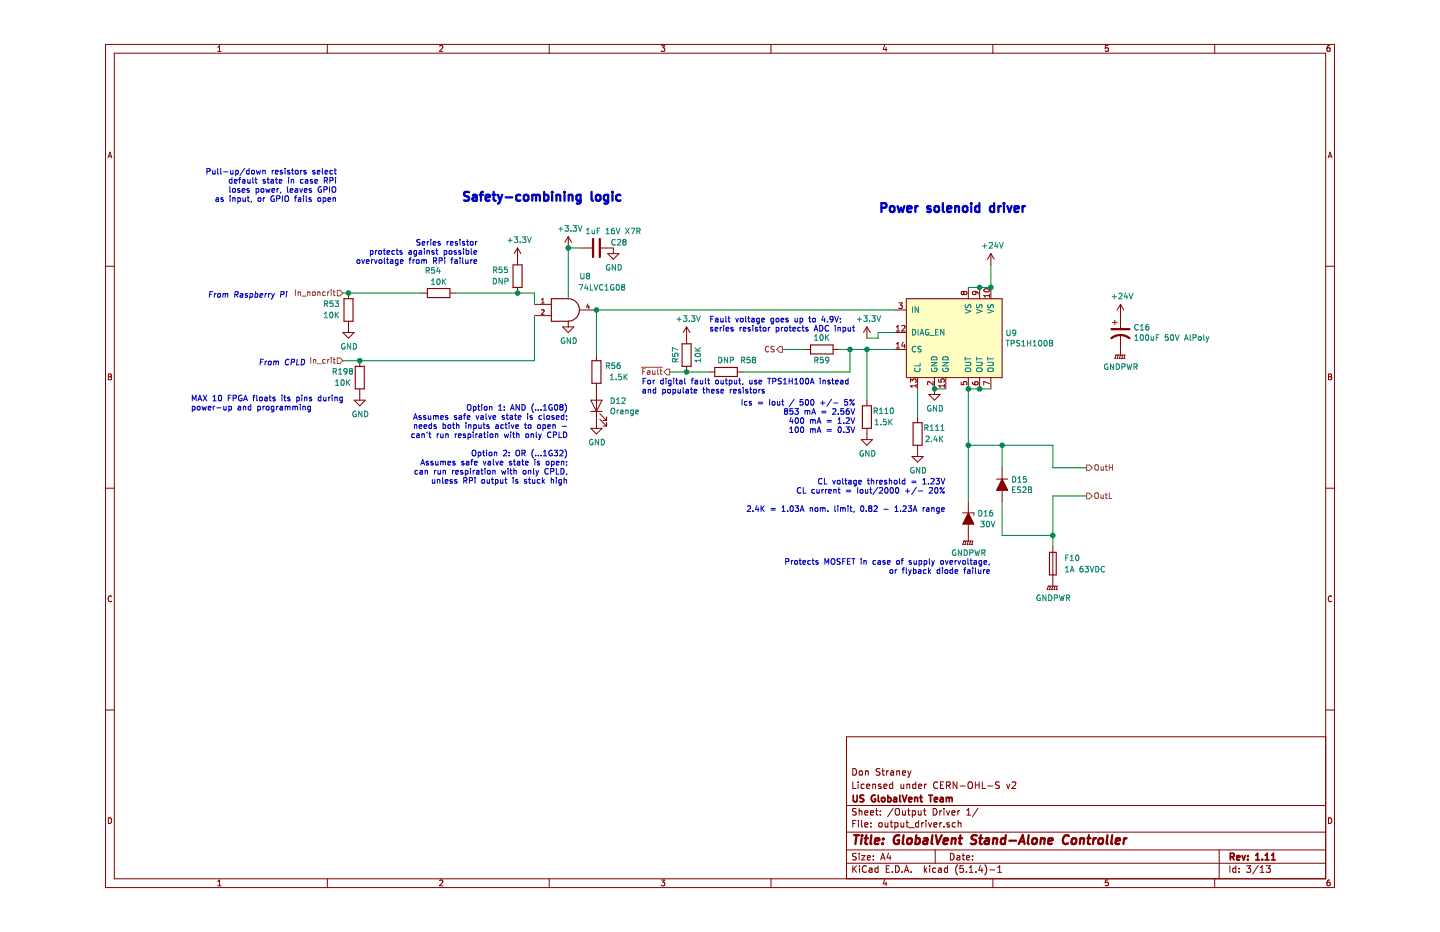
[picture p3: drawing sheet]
EESchema Schematic File Version 4
LIBS:RPi_cape-cache
EELAYER 30 0
EELAYER END
$Descr A4 11693 8268
encoding utf-8
Sheet 8 13
Title "GlobalVent Stand-Alone Controller"
Date ""
Rev "1.11"
Comp "US GlobalVent Team"
Comment1 "Licensed under CERN-OHL-S v2"
Comment2 "Don Straney"
Comment3 ""
Comment4 ""
$EndDescr
$Comp
L Device:D_Zener_ALT D?
U 1 1
P 8050 4600
AR Path="/5E90C94B" Ref="D?"  Part="1" 
AR Path="/5E8AFE9D/5E90C94B" Ref="D?"  Part="1" 
AR Path="/5E8FBD97/5E90C94B" Ref="D16"  Part="1" 
AR Path="/5E8DEDC0/5E90C94B" Ref="D25"  Part="1" 
AR Path="/5E8DFCAD/5E90C94B" Ref="D30"  Part="1" 
AR Path="/5E8E0754/5E90C94B" Ref="D35"  Part="1" 
F 0 "D35" V 8004 4679 50  0000 L CNN
F 1 "30V" V 8100 4700 50  0000 L CNN
F 2 "Ventilator:D_SMA" H 8050 4600 50  0001 C CNN
F 3 "~" H 8050 4600 50  0001 C CNN
F 4 "Vishay" H 8050 4600 50  0001 C CNN "Manufacturer"
F 5 "SMAJ30A-E3/61" H 8050 4600 50  0001 C CNN "Part Number"
	1    8050 4600
	0    1    1    0   
$EndComp
$Comp
L Device:D_ALT D15
U 1 1
P 8350 4300
AR Path="/5E8FBD97/5E90D582" Ref="D15"  Part="1" 
AR Path="/5E8DEDC0/5E90D582" Ref="D24"  Part="1" 
AR Path="/5E8DFCAD/5E90D582" Ref="D29"  Part="1" 
AR Path="/5E8E0754/5E90D582" Ref="D34"  Part="1" 
F 0 "D34" V 8304 4379 50  0000 L CNN
F 1 "ES2B" V 8395 4379 50  0000 L CNN
F 2 "Ventilator:D_SMA" H 8350 4300 50  0001 C CNN
F 3 "~" H 8350 4300 50  0001 C CNN
F 4 "Vishay" H 8350 4300 50  0001 C CNN "Manufacturer"
F 5 "ES2G-E3/52T" H 8350 4300 50  0001 C CNN "Part Number"
	1    8350 4300
	0    1    1    0   
$EndComp
Wire Wire Line
	8050 4450 8050 3950
$Comp
L power:GNDPWR #PWR0112
U 1 1
P 8050 4750
AR Path="/5E8FBD97/5E880DD0" Ref="#PWR0112"  Part="1" 
AR Path="/5E8DEDC0/5E880DD0" Ref="#PWR0176"  Part="1" 
AR Path="/5E8DFCAD/5E880DD0" Ref="#PWR0189"  Part="1" 
AR Path="/5E8E0754/5E880DD0" Ref="#PWR0202"  Part="1" 
F 0 "#PWR0202" H 8050 4550 50  0001 C CNN
F 1 "GNDPWR" H 8054 4596 50  0000 C CNN
F 2 "" H 8050 4700 50  0001 C CNN
F 3 "" H 8050 4700 50  0001 C CNN
	1    8050 4750
	1    0    0    -1  
$EndComp
$Comp
L power:+24V #PWR0110
U 1 1
P 8250 2350
AR Path="/5E8FBD97/5E8842DE" Ref="#PWR0110"  Part="1" 
AR Path="/5E8DEDC0/5E8842DE" Ref="#PWR0174"  Part="1" 
AR Path="/5E8DFCAD/5E8842DE" Ref="#PWR0187"  Part="1" 
AR Path="/5E8E0754/5E8842DE" Ref="#PWR0200"  Part="1" 
F 0 "#PWR0200" H 8250 2200 50  0001 C CNN
F 1 "+24V" H 8265 2523 50  0000 C CNN
F 2 "" H 8250 2350 50  0001 C CNN
F 3 "" H 8250 2350 50  0001 C CNN
	1    8250 2350
	1    0    0    -1  
$EndComp
Wire Wire Line
	8800 3950 8350 3950
Wire Wire Line
	8350 4150 8350 3950
Wire Wire Line
	8350 4450 8350 4750
Wire Wire Line
	8350 4750 8800 4750
Text Notes 8250 5100 2    50   ~ 0
Protects MOSFET in case of supply overvoltage,\nor flyback diode failure
Text HLabel 2500 2600 0    50   Input ~ 0
In_noncrit
Text HLabel 9100 4150 2    50   Output ~ 0
OutH
Text HLabel 9100 4400 2    50   Output ~ 0
OutL
Wire Wire Line
	9100 4150 8800 4150
Wire Wire Line
	8800 4150 8800 3950
Wire Wire Line
	9100 4400 8800 4400
Wire Wire Line
	8800 4400 8800 4750
Text HLabel 2500 3200 0    50   Input ~ 0
In_crit
$Comp
L 74xGxx:74LVC1G08 U8
U 1 1
P 4500 2750
AR Path="/5E8FBD97/5EA15643" Ref="U8"  Part="1" 
AR Path="/5E8E0754/5EA15643" Ref="U22"  Part="1" 
AR Path="/5E8DFCAD/5EA15643" Ref="U20"  Part="1" 
AR Path="/5E8DEDC0/5EA15643" Ref="U18"  Part="1" 
F 0 "U22" H 4650 3050 50  0000 C CNN
F 1 "74LVC1G08" H 4800 2950 50  0000 C CNN
F 2 "Ventilator:SOT-23-5" H 4500 2750 50  0001 C CNN
F 3 "" H 4500 2750 50  0001 C CNN
F 4 "Texas Instruments" H 4500 2750 50  0001 C CNN "Manufacturer"
F 5 "SN74LVC1G08DBVR" H 4500 2750 50  0001 C CNN "Part Number"
	1    4500 2750
	1    0    0    -1  
$EndComp
$Comp
L power:GND #PWR0103
U 1 1
P 4500 2850
AR Path="/5E8FBD97/5EA17709" Ref="#PWR0103"  Part="1" 
AR Path="/5E8DEDC0/5EA17709" Ref="#PWR0167"  Part="1" 
AR Path="/5E8DFCAD/5EA17709" Ref="#PWR0180"  Part="1" 
AR Path="/5E8E0754/5EA17709" Ref="#PWR0193"  Part="1" 
F 0 "#PWR0193" H 4500 2600 50  0001 C CNN
F 1 "GND" H 4505 2677 50  0000 C CNN
F 2 "" H 4500 2850 50  0001 C CNN
F 3 "" H 4500 2850 50  0001 C CNN
	1    4500 2850
	1    0    0    -1  
$EndComp
$Comp
L power:+3.3V #PWR0102
U 1 1
P 4500 2200
AR Path="/5E8FBD97/5EA197B0" Ref="#PWR0102"  Part="1" 
AR Path="/5E8E0754/5EA197B0" Ref="#PWR0192"  Part="1" 
AR Path="/5E8DFCAD/5EA197B0" Ref="#PWR0179"  Part="1" 
AR Path="/5E8DEDC0/5EA197B0" Ref="#PWR0166"  Part="1" 
F 0 "#PWR0192" H 4500 2050 50  0001 C CNN
F 1 "+3.3V" H 4515 2373 50  0000 C CNN
F 2 "" H 4500 2200 50  0001 C CNN
F 3 "" H 4500 2200 50  0001 C CNN
	1    4500 2200
	1    0    0    -1  
$EndComp
$Comp
L power:GND #PWR?
U 1 1
P 4900 2200
AR Path="/5EA25A46" Ref="#PWR?"  Part="1" 
AR Path="/5E8AFE9D/5EA25A46" Ref="#PWR?"  Part="1" 
AR Path="/5E8FBD97/5EA25A46" Ref="#PWR0105"  Part="1" 
AR Path="/5E8E0754/5EA25A46" Ref="#PWR0195"  Part="1" 
AR Path="/5E8DFCAD/5EA25A46" Ref="#PWR0182"  Part="1" 
AR Path="/5E8DEDC0/5EA25A46" Ref="#PWR0169"  Part="1" 
F 0 "#PWR0195" H 4900 1950 50  0001 C CNN
F 1 "GND" H 4905 2027 50  0000 C CNN
F 2 "" H 4900 2200 50  0001 C CNN
F 3 "" H 4900 2200 50  0001 C CNN
	1    4900 2200
	1    0    0    -1  
$EndComp
$Comp
L Device:C C?
U 1 1
P 4750 2200
AR Path="/5EA25A4C" Ref="C?"  Part="1" 
AR Path="/5E8AFE9D/5EA25A4C" Ref="C?"  Part="1" 
AR Path="/5E8FBD97/5EA25A4C" Ref="C28"  Part="1" 
AR Path="/5E8E0754/5EA25A4C" Ref="C54"  Part="1" 
AR Path="/5E8DFCAD/5EA25A4C" Ref="C51"  Part="1" 
AR Path="/5E8DEDC0/5EA25A4C" Ref="C48"  Part="1" 
F 0 "C54" V 4700 2400 50  0000 C CNN
F 1 "1uF 16V X7R" V 4600 2350 50  0000 C CNN
F 2 "Capacitor_SMD:C_0805_2012Metric" H 4788 2050 50  0001 C CNN
F 3 "~" H 4750 2200 50  0001 C CNN
F 4 "Kemet" H 4750 2200 50  0001 C CNN "Manufacturer"
F 5 "C0805C105K4RACTU" H 4750 2200 50  0001 C CNN "Part Number"
	1    4750 2200
	0    1    1    0   
$EndComp
Wire Wire Line
	4500 2650 4500 2200
Connection ~ 4500 2200
Wire Wire Line
	2550 2600 2500 2600
Text Notes 1300 2650 0    50   Italic 0
From Raspberry Pi
Text Notes 1750 3250 0    50   Italic 0
From CPLD
Wire Wire Line
	4500 2200 4600 2200
Text Notes 3700 2350 2    50   ~ 0
Series resistor\nprotects against possible\novervoltage from RPi failure
Text Notes 4500 4300 2    50   ~ 0
Option 1: AND (...1G08)\nAssumes safe valve state is closed;\nneeds both inputs active to open -\ncan't run respiration with only CPLD\n\nOption 2: OR (...1G32)\nAssumes safe valve state is open;\ncan run respiration with only CPLD,\nunless RPi output is stuck high
Text Notes 3550 1800 0    79   ~ 16
Safety-combining logic
Text Notes 7250 1900 0    79   ~ 16
Power solenoid driver
$Comp
L Device:R R?
U 1 1
P 2550 2750
AR Path="/5EAB3FCE" Ref="R?"  Part="1" 
AR Path="/5E8AFE9D/5EAB3FCE" Ref="R?"  Part="1" 
AR Path="/5E8FBD97/5EAB3FCE" Ref="R53"  Part="1" 
AR Path="/5E8DEDC0/5EAB3FCE" Ref="R106"  Part="1" 
AR Path="/5E8DFCAD/5EAB3FCE" Ref="R113"  Part="1" 
AR Path="/5E8E0754/5EAB3FCE" Ref="R120"  Part="1" 
F 0 "R120" H 2700 2700 50  0000 C CNN
F 1 "10K" H 2700 2800 50  0000 C CNN
F 2 "Resistor_SMD:R_1206_3216Metric" V 2480 2750 50  0001 C CNN
F 3 "~" H 2550 2750 50  0001 C CNN
F 4 "KOA Speer" H 2550 2750 50  0001 C CNN "Manufacturer"
F 5 "RK73H2BTTD1002F" H 2550 2750 50  0001 C CNN "Part Number"
	1    2550 2750
	-1   0    0    1   
$EndComp
Connection ~ 2550 2600
$Comp
L power:GND #PWR0100
U 1 1
P 2550 2900
AR Path="/5E8FBD97/5EAB68F6" Ref="#PWR0100"  Part="1" 
AR Path="/5E8DEDC0/5EAB68F6" Ref="#PWR0164"  Part="1" 
AR Path="/5E8DFCAD/5EAB68F6" Ref="#PWR0177"  Part="1" 
AR Path="/5E8E0754/5EAB68F6" Ref="#PWR0190"  Part="1" 
F 0 "#PWR0190" H 2550 2650 50  0001 C CNN
F 1 "GND" H 2555 2727 50  0000 C CNN
F 2 "" H 2550 2900 50  0001 C CNN
F 3 "" H 2550 2900 50  0001 C CNN
	1    2550 2900
	1    0    0    -1  
$EndComp
Wire Wire Line
	4200 2800 4200 3200
Text Notes 2450 1800 2    50   ~ 0
Pull-up/down resistors select\ndefault state in case RPi\nloses power, leaves GPIO\nas input, or GPIO fails open
$Comp
L Device:R R?
U 1 1
P 4050 2450
AR Path="/5EB47B74" Ref="R?"  Part="1" 
AR Path="/5E8AFE9D/5EB47B74" Ref="R?"  Part="1" 
AR Path="/5E8FBD97/5EB47B74" Ref="R55"  Part="1" 
AR Path="/5E8DEDC0/5EB47B74" Ref="R108"  Part="1" 
AR Path="/5E8DFCAD/5EB47B74" Ref="R115"  Part="1" 
AR Path="/5E8E0754/5EB47B74" Ref="R122"  Part="1" 
F 0 "R122" H 4200 2400 50  0000 C CNN
F 1 "DNP" H 4200 2500 50  0000 C CNN
F 2 "Resistor_SMD:R_1206_3216Metric" V 3980 2450 50  0001 C CNN
F 3 "~" H 4050 2450 50  0001 C CNN
F 4 "DNI" H 4050 2450 50  0001 C CNN "DNI"
	1    4050 2450
	-1   0    0    1   
$EndComp
$Comp
L power:+3.3V #PWR0101
U 1 1
P 4050 2300
AR Path="/5E8FBD97/5EB49CAF" Ref="#PWR0101"  Part="1" 
AR Path="/5E8E0754/5EB49CAF" Ref="#PWR0191"  Part="1" 
AR Path="/5E8DFCAD/5EB49CAF" Ref="#PWR0178"  Part="1" 
AR Path="/5E8DEDC0/5EB49CAF" Ref="#PWR0165"  Part="1" 
F 0 "#PWR0191" H 4050 2150 50  0001 C CNN
F 1 "+3.3V" H 4065 2473 50  0000 C CNN
F 2 "" H 4050 2300 50  0001 C CNN
F 3 "" H 4050 2300 50  0001 C CNN
	1    4050 2300
	1    0    0    -1  
$EndComp
$Comp
L Device:R R?
U 1 1
P 3350 2600
AR Path="/5EA292AA" Ref="R?"  Part="1" 
AR Path="/5E8AFE9D/5EA292AA" Ref="R?"  Part="1" 
AR Path="/5E8FBD97/5EA292AA" Ref="R54"  Part="1" 
AR Path="/5E8DEDC0/5EA292AA" Ref="R107"  Part="1" 
AR Path="/5E8DFCAD/5EA292AA" Ref="R114"  Part="1" 
AR Path="/5E8E0754/5EA292AA" Ref="R121"  Part="1" 
F 0 "R121" V 3150 2550 50  0000 C CNN
F 1 "10K" V 3250 2600 50  0000 C CNN
F 2 "Resistor_SMD:R_1206_3216Metric" V 3280 2600 50  0001 C CNN
F 3 "~" H 3350 2600 50  0001 C CNN
F 4 "KOA Speer" H 3350 2600 50  0001 C CNN "Manufacturer"
F 5 "RK73H2BTTD1002F" H 3350 2600 50  0001 C CNN "Part Number"
	1    3350 2600
	0    1    1    0   
$EndComp
Wire Wire Line
	2550 2600 3200 2600
Wire Wire Line
	3500 2600 4050 2600
Wire Wire Line
	4200 2600 4200 2700
Wire Wire Line
	2500 3200 2650 3200
Connection ~ 4050 2600
Wire Wire Line
	4050 2600 4200 2600
$Comp
L Device:LED D?
U 1 1
P 4750 3600
AR Path="/5E8C8865/5F8B2D08" Ref="D?"  Part="1" 
AR Path="/5E8FBD97/5F8B2D08" Ref="D12"  Part="1" 
AR Path="/5E8DEDC0/5F8B2D08" Ref="D21"  Part="1" 
AR Path="/5E8DFCAD/5F8B2D08" Ref="D26"  Part="1" 
AR Path="/5E8E0754/5F8B2D08" Ref="D31"  Part="1" 
F 0 "D31" V 4789 3483 50  0000 R CNN
F 1 "Orange" V 4698 3483 50  0000 R CNN
F 2 "Ventilator:LED_0805_2012Metric" H 4750 3600 50  0001 C CNN
F 3 "~" H 4750 3600 50  0001 C CNN
F 4 "Broadcom" H 4750 3600 50  0001 C CNN "Manufacturer"
F 5 "HSMD-C170" H 4750 3600 50  0001 C CNN "Part Number"
	1    4750 3600
	0    -1   -1   0   
$EndComp
$Comp
L power:GND #PWR?
U 1 1
P 4750 3750
AR Path="/5F8B2D0E" Ref="#PWR?"  Part="1" 
AR Path="/5E8AFE9D/5F8B2D0E" Ref="#PWR?"  Part="1" 
AR Path="/5E8FBD97/5F8B2D0E" Ref="#PWR0104"  Part="1" 
AR Path="/5E8E0754/5F8B2D0E" Ref="#PWR0194"  Part="1" 
AR Path="/5E8DFCAD/5F8B2D0E" Ref="#PWR0181"  Part="1" 
AR Path="/5E8DEDC0/5F8B2D0E" Ref="#PWR0168"  Part="1" 
AR Path="/5E8C8865/5F8B2D0E" Ref="#PWR?"  Part="1" 
F 0 "#PWR0194" H 4750 3500 50  0001 C CNN
F 1 "GND" H 4755 3577 50  0000 C CNN
F 2 "" H 4750 3750 50  0001 C CNN
F 3 "" H 4750 3750 50  0001 C CNN
	1    4750 3750
	1    0    0    -1  
$EndComp
$Comp
L Device:R R?
U 1 1
P 4750 3300
AR Path="/5F8B2D14" Ref="R?"  Part="1" 
AR Path="/5E8AFE9D/5F8B2D14" Ref="R?"  Part="1" 
AR Path="/5E8C8865/5F8B2D14" Ref="R?"  Part="1" 
AR Path="/5E8FBD97/5F8B2D14" Ref="R56"  Part="1" 
AR Path="/5E8DEDC0/5F8B2D14" Ref="R109"  Part="1" 
AR Path="/5E8DFCAD/5F8B2D14" Ref="R116"  Part="1" 
AR Path="/5E8E0754/5F8B2D14" Ref="R123"  Part="1" 
F 0 "R123" H 4600 3250 50  0000 C CNN
F 1 "1.5K" H 4550 3350 50  0000 C CNN
F 2 "Resistor_SMD:R_1206_3216Metric" V 4680 3300 50  0001 C CNN
F 3 "~" H 4750 3300 50  0001 C CNN
F 4 "KOA Speer" H 4750 3300 50  0001 C CNN "Manufacturer"
F 5 "RK73H2BTTD1501F" H 4750 3300 50  0001 C CNN "Part Number"
	1    4750 3300
	-1   0    0    1   
$EndComp
Wire Wire Line
	4750 3150 4750 2750
$Comp
L Device:Fuse F10
U 1 1
P 8800 5000
AR Path="/5E8FBD97/5FA3BD23" Ref="F10"  Part="1" 
AR Path="/5E8DEDC0/5FA3BD23" Ref="F11"  Part="1" 
AR Path="/5E8DFCAD/5FA3BD23" Ref="F12"  Part="1" 
AR Path="/5E8E0754/5FA3BD23" Ref="F13"  Part="1" 
F 0 "F13" H 8900 5050 50  0000 L CNN
F 1 "1A 63VDC" H 8900 4950 50  0000 L CNN
F 2 "Fuse:Fuse_1206_3216Metric" V 8730 5000 50  0001 C CNN
F 3 "~" H 8800 5000 50  0001 C CNN
F 4 "Bourns" H 8800 5000 50  0001 C CNN "Manufacturer"
F 5 "SF-1206FP100-2" H 8800 5000 50  0001 C CNN "Part Number"
	1    8800 5000
	1    0    0    -1  
$EndComp
$Comp
L power:GNDPWR #PWR0111
U 1 1
P 8800 5150
AR Path="/5E8FBD97/5E881F2F" Ref="#PWR0111"  Part="1" 
AR Path="/5E8DEDC0/5E881F2F" Ref="#PWR0175"  Part="1" 
AR Path="/5E8DFCAD/5E881F2F" Ref="#PWR0188"  Part="1" 
AR Path="/5E8E0754/5E881F2F" Ref="#PWR0201"  Part="1" 
F 0 "#PWR0201" H 8800 4950 50  0001 C CNN
F 1 "GNDPWR" H 8804 4996 50  0000 C CNN
F 2 "" H 8800 5100 50  0001 C CNN
F 3 "" H 8800 5100 50  0001 C CNN
	1    8800 5150
	1    0    0    -1  
$EndComp
$Comp
L Device:R R?
U 1 1
P 2650 3350
AR Path="/5F439429" Ref="R?"  Part="1" 
AR Path="/5E8AFE9D/5F439429" Ref="R?"  Part="1" 
AR Path="/5E8FBD97/5F439429" Ref="R198"  Part="1" 
AR Path="/5E8DEDC0/5F439429" Ref="R199"  Part="1" 
AR Path="/5E8DFCAD/5F439429" Ref="R200"  Part="1" 
AR Path="/5E8E0754/5F439429" Ref="R201"  Part="1" 
F 0 "R201" H 2800 3300 50  0000 C CNN
F 1 "10K" H 2800 3400 50  0000 C CNN
F 2 "Resistor_SMD:R_1206_3216Metric" V 2580 3350 50  0001 C CNN
F 3 "~" H 2650 3350 50  0001 C CNN
F 4 "KOA Speer" H 2650 3350 50  0001 C CNN "Manufacturer"
F 5 "RK73H2BTTD1002F" H 2650 3350 50  0001 C CNN "Part Number"
	1    2650 3350
	-1   0    0    1   
$EndComp
Connection ~ 2650 3200
Wire Wire Line
	2650 3200 4200 3200
$Comp
L power:GND #PWR0275
U 1 1
P 2650 3500
AR Path="/5E8FBD97/5F439819" Ref="#PWR0275"  Part="1" 
AR Path="/5E8DEDC0/5F439819" Ref="#PWR0277"  Part="1" 
AR Path="/5E8DFCAD/5F439819" Ref="#PWR0279"  Part="1" 
AR Path="/5E8E0754/5F439819" Ref="#PWR0280"  Part="1" 
F 0 "#PWR0280" H 2650 3250 50  0001 C CNN
F 1 "GND" H 2655 3327 50  0000 C CNN
F 2 "" H 2650 3500 50  0001 C CNN
F 3 "" H 2650 3500 50  0001 C CNN
	1    2650 3500
	1    0    0    -1  
$EndComp
Wire Wire Line
	8800 4750 8800 4850
Connection ~ 8800 4750
Wire Wire Line
	8050 3950 8350 3950
Connection ~ 8350 3950
$Comp
L Ventilator:TPS1H100B U9
U 1 1
P 7900 3000
AR Path="/5E8FBD97/5F780A3D" Ref="U9"  Part="1" 
AR Path="/5E8DEDC0/5F780A3D" Ref="U19"  Part="1" 
AR Path="/5E8DFCAD/5F780A3D" Ref="U21"  Part="1" 
AR Path="/5E8E0754/5F780A3D" Ref="U23"  Part="1" 
F 0 "U23" H 8378 3046 50  0000 L CNN
F 1 "TPS1H100B" H 8378 2955 50  0000 L CNN
F 2 "Ventilator:TSSOP-14-1EP_4.4x5mm_P0.65mm" H 8250 2750 50  0001 C CNN
F 3 "https://www.ti.com/lit/ds/symlink/tps1h100-q1.pdf" H 8250 2750 50  0001 C CNN
F 4 "Texas Instruments" H 7900 3000 50  0001 C CNN "Manufacturer"
F 5 "TPS1H100BQPWPRQ1" H 7900 3000 50  0001 C CNN "Part Number"
	1    7900 3000
	1    0    0    -1  
$EndComp
Wire Wire Line
	8050 3450 8050 3950
Connection ~ 8050 3950
Wire Wire Line
	8150 3450 8050 3450
Connection ~ 8050 3450
Wire Wire Line
	8250 3450 8150 3450
Connection ~ 8150 3450
Wire Wire Line
	8250 2350 8250 2550
Wire Wire Line
	8050 2550 8150 2550
Connection ~ 8250 2550
Connection ~ 8150 2550
Wire Wire Line
	8150 2550 8250 2550
$Comp
L power:GND #PWR?
U 1 1
P 7750 3450
AR Path="/5F787EEC" Ref="#PWR?"  Part="1" 
AR Path="/5E8AFE9D/5F787EEC" Ref="#PWR?"  Part="1" 
AR Path="/5E8FBD97/5F787EEC" Ref="#PWR0106"  Part="1" 
AR Path="/5E8E0754/5F787EEC" Ref="#PWR0199"  Part="1" 
AR Path="/5E8DFCAD/5F787EEC" Ref="#PWR0185"  Part="1" 
AR Path="/5E8DEDC0/5F787EEC" Ref="#PWR0171"  Part="1" 
AR Path="/5E8C8865/5F787EEC" Ref="#PWR?"  Part="1" 
F 0 "#PWR0199" H 7750 3200 50  0001 C CNN
F 1 "GND" H 7755 3277 50  0000 C CNN
F 2 "" H 7750 3450 50  0001 C CNN
F 3 "" H 7750 3450 50  0001 C CNN
	1    7750 3450
	1    0    0    -1  
$EndComp
Wire Wire Line
	7150 3000 7250 3000
Wire Wire Line
	7250 3000 7250 2950
Wire Wire Line
	7750 3450 7850 3450
Connection ~ 7750 3450
$Comp
L Device:R R?
U 1 1
P 7600 3850
AR Path="/5F79579F" Ref="R?"  Part="1" 
AR Path="/5E8AFE9D/5F79579F" Ref="R?"  Part="1" 
AR Path="/5E8C8865/5F79579F" Ref="R?"  Part="1" 
AR Path="/5E8FBD97/5F79579F" Ref="R111"  Part="1" 
AR Path="/5E8DEDC0/5F79579F" Ref="R124"  Part="1" 
AR Path="/5E8DFCAD/5F79579F" Ref="R210"  Part="1" 
AR Path="/5E8E0754/5F79579F" Ref="R215"  Part="1" 
F 0 "R215" H 7450 3800 50  0000 C CNN
F 1 "2.4K" H 7450 3900 50  0000 C CNN
F 2 "Resistor_SMD:R_1206_3216Metric" V 7530 3850 50  0001 C CNN
F 3 "~" H 7600 3850 50  0001 C CNN
F 4 "KOA Speer" H 7600 3850 50  0001 C CNN "Manufacturer"
F 5 "RK73H2BTTD2401F" H 7600 3850 50  0001 C CNN "Part Number"
	1    7600 3850
	-1   0    0    1   
$EndComp
Wire Wire Line
	7600 3700 7600 3450
$Comp
L power:GND #PWR?
U 1 1
P 7600 4000
AR Path="/5F7964D9" Ref="#PWR?"  Part="1" 
AR Path="/5E8AFE9D/5F7964D9" Ref="#PWR?"  Part="1" 
AR Path="/5E8FBD97/5F7964D9" Ref="#PWR0108"  Part="1" 
AR Path="/5E8E0754/5F7964D9" Ref="#PWR0345"  Part="1" 
AR Path="/5E8DFCAD/5F7964D9" Ref="#PWR0196"  Part="1" 
AR Path="/5E8DEDC0/5F7964D9" Ref="#PWR0173"  Part="1" 
AR Path="/5E8C8865/5F7964D9" Ref="#PWR?"  Part="1" 
F 0 "#PWR0345" H 7600 3750 50  0001 C CNN
F 1 "GND" H 7605 3827 50  0000 C CNN
F 2 "" H 7600 4000 50  0001 C CNN
F 3 "" H 7600 4000 50  0001 C CNN
	1    7600 4000
	1    0    0    -1  
$EndComp
Text Notes 7850 4550 2    50   ~ 0
CL voltage threshold = 1.23V\nCL current = Iout/2000 +/- 20%\n\n2.4K = 1.03A nom. limit, 0.82 - 1.23A range
$Comp
L Device:R R?
U 1 1
P 7150 3700
AR Path="/5F7975EB" Ref="R?"  Part="1" 
AR Path="/5E8AFE9D/5F7975EB" Ref="R?"  Part="1" 
AR Path="/5E8C8865/5F7975EB" Ref="R?"  Part="1" 
AR Path="/5E8FBD97/5F7975EB" Ref="R110"  Part="1" 
AR Path="/5E8DEDC0/5F7975EB" Ref="R119"  Part="1" 
AR Path="/5E8DFCAD/5F7975EB" Ref="R209"  Part="1" 
AR Path="/5E8E0754/5F7975EB" Ref="R214"  Part="1" 
F 0 "R214" H 7000 3650 50  0000 C CNN
F 1 "1.5K" H 7000 3750 50  0000 C CNN
F 2 "Resistor_SMD:R_1206_3216Metric" V 7080 3700 50  0001 C CNN
F 3 "~" H 7150 3700 50  0001 C CNN
F 4 "KOA Speer" H 7150 3700 50  0001 C CNN "Manufacturer"
F 5 "RK73H2BTTD1501F" H 7150 3700 50  0001 C CNN "Part Number"
	1    7150 3700
	-1   0    0    1   
$EndComp
$Comp
L power:GND #PWR?
U 1 1
P 7150 3850
AR Path="/5F79842D" Ref="#PWR?"  Part="1" 
AR Path="/5E8AFE9D/5F79842D" Ref="#PWR?"  Part="1" 
AR Path="/5E8FBD97/5F79842D" Ref="#PWR0109"  Part="1" 
AR Path="/5E8E0754/5F79842D" Ref="#PWR0346"  Part="1" 
AR Path="/5E8DFCAD/5F79842D" Ref="#PWR0197"  Part="1" 
AR Path="/5E8DEDC0/5F79842D" Ref="#PWR0183"  Part="1" 
AR Path="/5E8C8865/5F79842D" Ref="#PWR?"  Part="1" 
F 0 "#PWR0346" H 7150 3600 50  0001 C CNN
F 1 "GND" H 7155 3677 50  0000 C CNN
F 2 "" H 7150 3850 50  0001 C CNN
F 3 "" H 7150 3850 50  0001 C CNN
	1    7150 3850
	1    0    0    -1  
$EndComp
Text Notes 7050 3850 2    50   ~ 0
Ics = Iout / 500 +/- 5%\n853 mA = 2.56V\n400 mA = 1.2V\n100 mA = 0.3V
$Comp
L Device:R R?
U 1 1
P 6750 3100
AR Path="/5F7A701D" Ref="R?"  Part="1" 
AR Path="/5E8AFE9D/5F7A701D" Ref="R?"  Part="1" 
AR Path="/5E8C8865/5F7A701D" Ref="R?"  Part="1" 
AR Path="/5E8FBD97/5F7A701D" Ref="R59"  Part="1" 
AR Path="/5E8DEDC0/5F7A701D" Ref="R118"  Part="1" 
AR Path="/5E8DFCAD/5F7A701D" Ref="R208"  Part="1" 
AR Path="/5E8E0754/5F7A701D" Ref="R213"  Part="1" 
F 0 "R213" V 6650 3100 50  0000 C CNN
F 1 "10K" V 6850 3100 50  0000 C CNN
F 2 "Resistor_SMD:R_1206_3216Metric" V 6680 3100 50  0001 C CNN
F 3 "~" H 6750 3100 50  0001 C CNN
F 4 "KOA Speer" H 6750 3100 50  0001 C CNN "Manufacturer"
F 5 "RK73H2BTTD1002F" H 6750 3100 50  0001 C CNN "Part Number"
	1    6750 3100
	0    -1   -1   0   
$EndComp
Wire Wire Line
	6600 3100 6400 3100
Text HLabel 6400 3100 0    50   Output ~ 0
CS
Text Notes 5750 2950 0    50   ~ 0
Fault voltage goes up to 4.9V;\nseries resistor protects ADC input
Wire Wire Line
	6900 3100 7000 3100
Wire Wire Line
	4750 2750 7400 2750
Connection ~ 4750 2750
$Comp
L Device:R R?
U 1 1
P 5900 3300
AR Path="/5F7C8CC4" Ref="R?"  Part="1" 
AR Path="/5E8AFE9D/5F7C8CC4" Ref="R?"  Part="1" 
AR Path="/5E8C8865/5F7C8CC4" Ref="R?"  Part="1" 
AR Path="/5E8FBD97/5F7C8CC4" Ref="R58"  Part="1" 
AR Path="/5E8DEDC0/5F7C8CC4" Ref="R117"  Part="1" 
AR Path="/5E8DFCAD/5F7C8CC4" Ref="R126"  Part="1" 
AR Path="/5E8E0754/5F7C8CC4" Ref="R212"  Part="1" 
F 0 "R212" V 6000 3100 50  0000 C CNN
F 1 "DNP" V 6000 3300 50  0000 C CNN
F 2 "Resistor_SMD:R_1206_3216Metric" V 5830 3300 50  0001 C CNN
F 3 "~" H 5900 3300 50  0001 C CNN
F 4 "DNI" H 5900 3300 50  0001 C CNN "DNI"
	1    5900 3300
	0    -1   -1   0   
$EndComp
$Comp
L Device:R R?
U 1 1
P 5550 3150
AR Path="/5F7C929B" Ref="R?"  Part="1" 
AR Path="/5E8AFE9D/5F7C929B" Ref="R?"  Part="1" 
AR Path="/5E8C8865/5F7C929B" Ref="R?"  Part="1" 
AR Path="/5E8FBD97/5F7C929B" Ref="R57"  Part="1" 
AR Path="/5E8DEDC0/5F7C929B" Ref="R112"  Part="1" 
AR Path="/5E8DFCAD/5F7C929B" Ref="R125"  Part="1" 
AR Path="/5E8E0754/5F7C929B" Ref="R211"  Part="1" 
F 0 "R211" V 5450 3150 50  0000 C CNN
F 1 "10K" V 5650 3150 50  0000 C CNN
F 2 "Resistor_SMD:R_1206_3216Metric" V 5480 3150 50  0001 C CNN
F 3 "~" H 5550 3150 50  0001 C CNN
F 4 "KOA Speer" H 5550 3150 50  0001 C CNN "Manufacturer"
F 5 "RK73H2BTTD1002F" H 5550 3150 50  0001 C CNN "Part Number"
	1    5550 3150
	1    0    0    -1  
$EndComp
$Comp
L power:+3.3V #PWR0170
U 1 1
P 5550 3000
AR Path="/5E8FBD97/5F7C971E" Ref="#PWR0170"  Part="1" 
AR Path="/5E8E0754/5F7C971E" Ref="#PWR0347"  Part="1" 
AR Path="/5E8DFCAD/5F7C971E" Ref="#PWR0198"  Part="1" 
AR Path="/5E8DEDC0/5F7C971E" Ref="#PWR0184"  Part="1" 
F 0 "#PWR0347" H 5550 2850 50  0001 C CNN
F 1 "+3.3V" H 5565 3173 50  0000 C CNN
F 2 "" H 5550 3000 50  0001 C CNN
F 3 "" H 5550 3000 50  0001 C CNN
	1    5550 3000
	1    0    0    -1  
$EndComp
Wire Wire Line
	7000 3300 7000 3100
Connection ~ 7000 3100
Wire Wire Line
	6050 3300 7000 3300
Wire Wire Line
	5750 3300 5550 3300
Text HLabel 5400 3300 0    50   Output ~ 0
~Fault
Wire Wire Line
	5400 3300 5550 3300
Connection ~ 5550 3300
Wire Wire Line
	7000 3100 7150 3100
Wire Wire Line
	7150 3100 7150 3550
Connection ~ 7150 3100
Wire Wire Line
	7150 3100 7400 3100
Text Notes 5150 3500 0    50   ~ 0
For digital fault output, use TPS1H100A instead\nand populate these resistors
$Comp
L Device:CP1 C?
U 1 1
P 9400 2950
AR Path="/5FCCF122" Ref="C?"  Part="1" 
AR Path="/5E8FBD97/5FCCF122" Ref="C16"  Part="1" 
AR Path="/5E8DEDC0/5FCCF122" Ref="C15"  Part="1" 
AR Path="/5E8DFCAD/5FCCF122" Ref="C17"  Part="1" 
AR Path="/5E8E0754/5FCCF122" Ref="C18"  Part="1" 
F 0 "C18" H 9515 2996 50  0000 L CNN
F 1 "100uF 50V AlPoly" H 9515 2905 50  0000 L CNN
F 2 "Capacitor_SMD:CP_Elec_10x10.5" H 9400 2950 50  0001 C CNN
F 3 "~" H 9400 2950 50  0001 C CNN
F 4 "Panasonic" H 9400 2950 50  0001 C CNN "Manufacturer"
F 5 "EEH-ZC1H101P" H 9400 2950 50  0001 C CNN "Part Number"
	1    9400 2950
	1    0    0    -1  
$EndComp
$Comp
L power:+24V #PWR0348
U 1 1
P 9400 2800
AR Path="/5E8FBD97/5FCCF128" Ref="#PWR0348"  Part="1" 
AR Path="/5E8DEDC0/5FCCF128" Ref="#PWR0350"  Part="1" 
AR Path="/5E8DFCAD/5FCCF128" Ref="#PWR0352"  Part="1" 
AR Path="/5E8E0754/5FCCF128" Ref="#PWR0354"  Part="1" 
AR Path="/5FCCF128" Ref="#PWR?"  Part="1" 
F 0 "#PWR0354" H 9400 2650 50  0001 C CNN
F 1 "+24V" H 9415 2973 50  0000 C CNN
F 2 "" H 9400 2800 50  0001 C CNN
F 3 "" H 9400 2800 50  0001 C CNN
	1    9400 2800
	1    0    0    -1  
$EndComp
$Comp
L power:GNDPWR #PWR0349
U 1 1
P 9400 3100
AR Path="/5E8FBD97/5FCCF12E" Ref="#PWR0349"  Part="1" 
AR Path="/5E8DEDC0/5FCCF12E" Ref="#PWR0351"  Part="1" 
AR Path="/5E8DFCAD/5FCCF12E" Ref="#PWR0353"  Part="1" 
AR Path="/5E8E0754/5FCCF12E" Ref="#PWR0355"  Part="1" 
AR Path="/5FCCF12E" Ref="#PWR?"  Part="1" 
F 0 "#PWR0355" H 9400 2900 50  0001 C CNN
F 1 "GNDPWR" H 9404 2946 50  0000 C CNN
F 2 "" H 9400 3050 50  0001 C CNN
F 3 "" H 9400 3050 50  0001 C CNN
	1    9400 3100
	1    0    0    -1  
$EndComp
Text Notes 1150 3650 0    50   ~ 0
MAX 10 FPGA floats its pins during\npower-up and programming
Wire Wire Line
	7250 2950 7400 2950
$Comp
L power:+3.3V #PWR0107
U 1 1
P 7150 3000
AR Path="/5E8FBD97/5EDAB9B0" Ref="#PWR0107"  Part="1" 
AR Path="/5E8E0754/5EDAB9B0" Ref="#PWR0344"  Part="1" 
AR Path="/5E8DFCAD/5EDAB9B0" Ref="#PWR0186"  Part="1" 
AR Path="/5E8DEDC0/5EDAB9B0" Ref="#PWR0172"  Part="1" 
F 0 "#PWR0344" H 7150 2850 50  0001 C CNN
F 1 "+3.3V" H 7165 3173 50  0000 C CNN
F 2 "" H 7150 3000 50  0001 C CNN
F 3 "" H 7150 3000 50  0001 C CNN
	1    7150 3000
	1    0    0    -1  
$EndComp
$EndSCHEMATC
